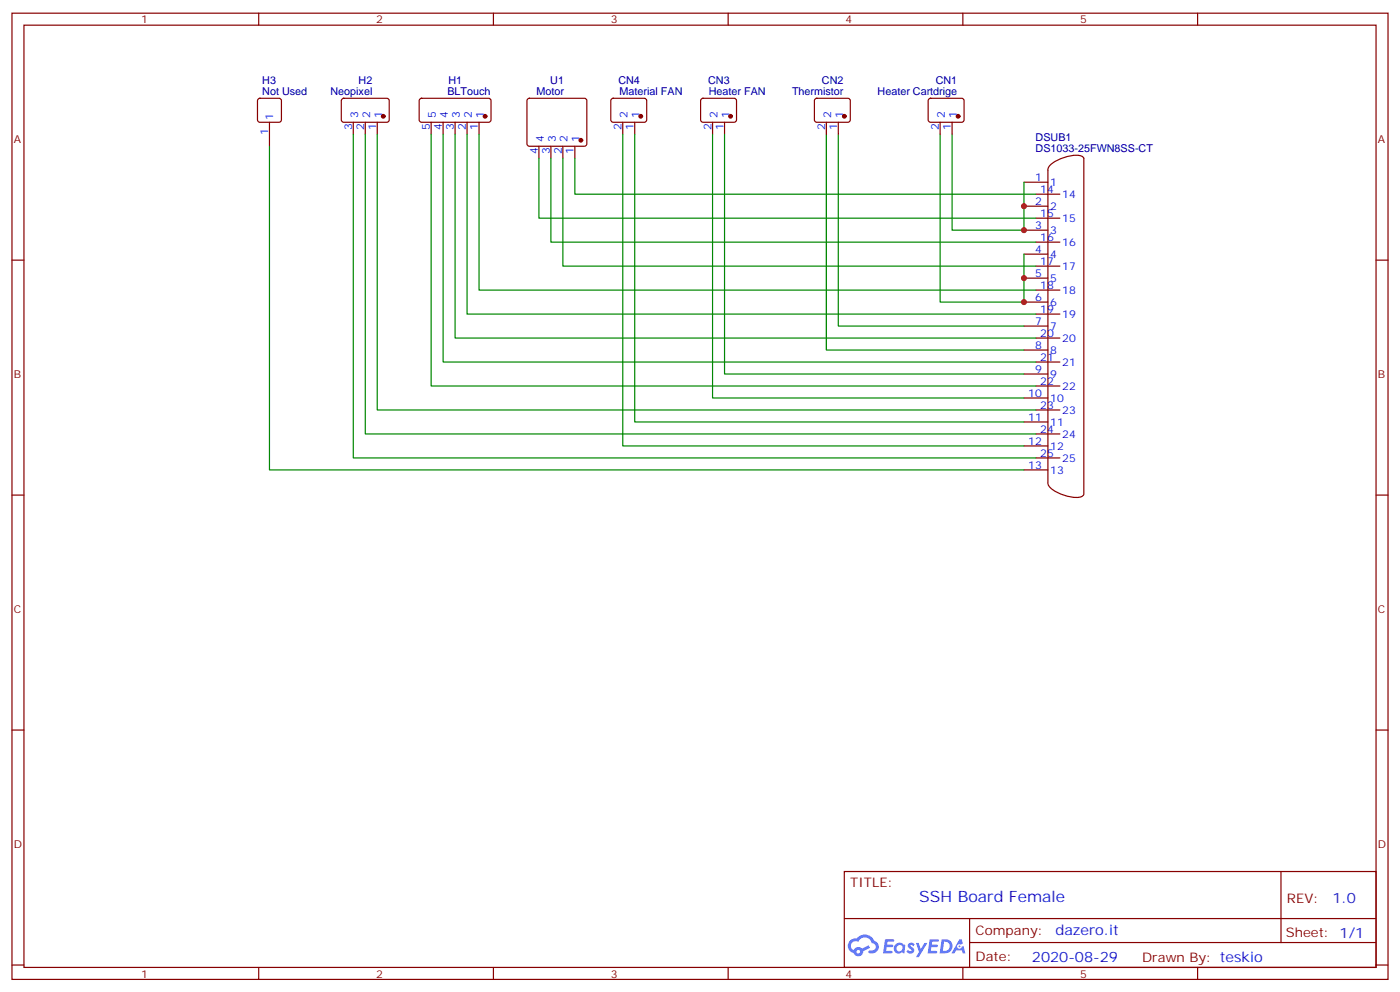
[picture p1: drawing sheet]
<svg xmlns="http://www.w3.org/2000/svg" width="412mm" height="292mm" viewBox="0 0 412 292" stroke-linecap="round" stroke-linejoin="round" font-family="sans-serif">
<g fill="none" stroke="#870000" stroke-width=".35">
<path d="M3.5 3.9h405.4v284.3h-405.4zM7.1 7.4h398.2v277.3h-398.2zM76.2 3.9v3.5M145.3 3.9v3.5M214.5 3.9v3.5M283.6 3.9v3.5M352.8 3.9v3.5M3.5 76.6h3.6M405.3 76.6h3.6M3.5 145.7h3.6M405.3 145.7h3.6M3.5 214.8h3.6"/>
<path d="M405.3 214.8h3.6M248.7 256.5h156.6v28.2h-156.6zM377.3 256.5v20.9M248.7 270.3h156.5M285.6 277.4h119.6M285.6 270.3v14.1M3.5 284h3.6M76.2 284.7v3.5M145.3 284.7v3.5M214.5 284.7v3.5M283.6 284.7v3.5M352.8 284.7v3.5"/>
<path d="M405.3 284h3.6"/>
</g>
<g fill="#5487ff">
<path d="M267.7 277.6a1.22 1.22 0 0 1 1.7 .3l-.4 .6a.47 .47 0 0 0-.3-.4 .47 .47 0 0 0-.5 .2l.1 .2a1.14 1.14 0 0 1 .8 1.8 1.14 1.14 0 0 1-1.9-.1l-.2-.1 .5-.6 .7 .4a.29 .29 0 0 0 .3-.2 .29 .29 0 0 0-.2-.3 1.04 1.04 0 0 1-.6-1.8z"/>
<path d="M260.7 276.4h2.4l.3 .2-.2 .5h-1.8l-.1 .9h1.5l.3 .4-.3 .3h-1.6l-.2 1.1 1.7 .1 .2 .3-.2 .3-2.6 .1z"/>
<path d="M273.8 276.4h2.4l.3 .2-.1 .5h-1.8l-.2 .9h1.6l.3 .4-.4 .3h-1.6l-.1 1.1 1.7 .1 .2 .3-.2 .3h-2.6z"/>
<path d="M282.6 276.4h.7l.3 1.3-.6 .3a.69 .69 0 0 0-1 .2 .69 .69 0 0 0 .4 1 .69 .69 0 0 0 .9-.6l.5-.3 .6 2.2h-.8l-.2-.8h-1.8l-.5 .8h-.8z"/>
<path d="M269.8 277.5h.8l.6 1.8 1.1-1.8h.9l-2.6 4.2h-.8l.9-1.6z"/>
<path d="M277.4 276.4l-.6 4.2h1.3a2.11 2.11 0 0 0 2.5-2.2 2.11 2.11 0 0 0-2.5-2zM278.1 277.1a1.39 1.39 0 0 1 1.7 1.5 1.39 1.39 0 0 1-1.8 1.2h-.3z"/>
<path d="M263.7 278a1.54 1.54 0 0 0-.1 2.2 1.54 1.54 0 0 0 2.2 .1l.6 .3 .3-2.3-.2-.3h-.4a1.49 1.49 0 0 0-2.4 0zM264 279a.94 .94 0 0 1 1.8 0 .94 .94 0 0 1-1.8 0z"/>
<path d="M250.4 276.8a2.18 2.18 0 0 0 1.1 3.7 1.44 1.44 0 0 0 1.6 .9 1.44 1.44 0 0 0 1.2-1.5l2-1-.5-.7-1.9 1a1.47 1.47 0 0 0-2.4 .4 1.39 1.39 0 0 1-.7-1.9 1.39 1.39 0 0 1 2-.5 2.12 2.12 0 0 1 2.2-1.3 2.12 2.12 0 0 1 1.9 1.7 1.14 1.14 0 0 1 1.1 1.4 1.14 1.14 0 0 1-1.7 .7 .43 .43 0 0 0-.5 .4 .43 .43 0 0 0 .4 .5 1.98 1.98 0 0 0 2.5-1.3 1.98 1.98 0 0 0-1.2-2.5 3.1 3.1 0 0 0-5.3-.7l-.9 .1zM252.3 280.1a.55 .55 0 0 1 1.1 0 .55 .55 0 0 1-1.1 0z"/>
<circle cx="282.6" cy="278.5" r=".26"/>
</g>
<g fill="none" stroke="#870000" stroke-width=".35">
<path d="M76.1 29.1l.5-.2h5.6l.5 .2 .2 .5v5.7l-.2 .5-.5 .2h-5.6l-.5-.3-.3-.4v-5.7zM79.4 36v7M100.8 29.1l.4-.2 13 .1 .5 .6-.1 6-.7 .4-12.9-.1-.5-.6v-5.7zM104.1 36v3.5M107.6 36v3.5M111.1 36v3.5M123.7 29.1l.5-.2 20 .1 .4 .6v6l-.7 .4-20-.1-.4-.6v-5.7zM127 36v3.5M130.5 36v3.5M134.1 36v3.5M137.6 36v3.5M141.1 36v3.5"/>
<path d="M155.5 29.1l.4-.2h16.3l.5 .2 .2 .5v12.7l-.3 .5-.4 .2h-16.3l-.5-.2-.2-.5v-12.7zM180.2 29.1l.4-.2 9.5 .1 .4 .6-.1 6-.6 .4-9.5-.1-.4-.6v-5.7zM183.4 36v3.5M187 36v3.5M206.6 29.1l.5-.2 9.4 .1 .5 .6-.1 6-.6 .4-9.5-.1-.4-.6v-5.7zM209.9 36v3.5M213.4 36v3.5M240.1 29.1l.5-.2 9.4 .1 .5 .6-.1 6-.6 .4-9.5-.1-.4-.6v-5.7zM243.4 36v3.5M246.9 36v3.5M273.6 29.1l.5-.2 9.5 .1 .4 .6-.1 6-.6 .4-9.5-.1-.4-.6v-5.7zM276.9 36v3.5"/>
<path d="M280.5 36v3.5M158.7 43v3.6M162.3 43v3.6M165.8 43v3.6M169.3 43v3.6M301.6 53.6h7.1M305.2 57.2h7M301.6 60.7h7.1M301.6 67.7h7.1M301.6 74.8h7.1M305.2 64.2h7M305.2 71.3h7"/>
<path d="M305.2 78.3h7M301.6 81.8h7.1M301.6 88.9h7.1M301.6 96h7.1M305.2 85.4h7M305.2 92.4h7M305.2 99.5h7M301.6 103h7.1M301.6 110.1h7.1M301.6 117.1h7.1M305.2 106.5h7M305.2 113.6h7"/>
<path d="M301.6 124.2h7.1M301.6 131.2h7.1M301.6 138.3h7.1M305.2 120.6h7M305.2 127.7h7M305.2 134.8h7M308.7 141.8v-91.7a3.5 3.5 0 0 1 2.3-2.7 12.3 12.3 0 0 1 7.1-1.6l.7 .3 .5 .5v98.7M308.7 142a3.5 3.5 0 0 0 2.3 2.7 12.3 12.3 0 0 0 7.1 1.6l.7-.3 .5-.5"/>
</g>
<g fill="#870000" stroke="#870000" stroke-width=".35">
<circle cx="215.2" cy="34.2" r=".53"/>
<circle cx="188.7" cy="34.2" r=".53"/>
<circle cx="171.1" cy="41.3" r=".53"/>
<circle cx="142.9" cy="34.2" r=".53"/>
<circle cx="112.9" cy="34.2" r=".53"/>
<circle cx="282.2" cy="34.2" r=".53"/>
<circle cx="248.7" cy="34.2" r=".53"/>
</g>
<g fill="none" stroke="#008700" stroke-width=".35">
<path d="M104.1 39.5v95.3h201.1M107.6 39.5v88.2h197.6M111.1 39.5v81.1h194.1M127 39.5v74.1h178.2M130.5 39.5v67h174.7M134.1 39.5v60h171.1M137.6 39.5v52.9h167.6M141.1 39.5v45.9h164.1M183.4 39.5v91.7h118.2M187 39.5v84.7h114.6M209.9 39.5v77.6h91.7M213.4 39.5v70.6h88.2"/>
<path d="M243.4 39.5v63.5h58.2M246.9 39.5v56.5h54.7M276.9 39.5v49.4h24.7v-14.1M280.5 39.5v28.2h21.1v-14.1M79.4 43v95.3h222.2M158.7 46.6v17.6h146.5M162.3 46.6v24.7h142.9M165.8 46.6v31.7h139.4M169.3 46.6v10.6h135.9"/>
</g>
<g fill="#c00">
<circle cx="301.6" cy="67.7" r=".88"/>
<circle cx="301.6" cy="60.7" r=".88"/>
<circle cx="301.6" cy="88.9" r=".88"/>
<circle cx="301.6" cy="81.8" r=".88"/>
</g>
<text font-size="4.6" fill="#00f" x="270.8" y="265.5">SSH Board Female</text>
<g font-size="4.2" fill="#00f">
<text x="392.5" y="265.7">1.0</text>
<text x="310.9" y="275.3">dazero.it</text>
<text x="304" y="283.1">2020-08-29</text>
</g>
<g font-size="3.9" fill="#800">
<text x="250.5" y="261.1">TITLE:</text>
<text x="379.1" y="265.7">REV:</text>
<text x="287.4" y="275.3">Company:</text>
<text x="378.7" y="275.9">Sheet: 1/1</text>
<text x="287.4" y="282.9">Date:</text>
<text x="336.4" y="283">Drawn By: teskio</text>
</g>
<g font-size="3.2" fill="#800">
<text x="41.6" y="6.9">1</text>
<text x="110.8" y="6.9">2</text>
<text x="179.9" y="6.9">3</text>
<text x="249.1" y="6.9">4</text>
<text x="318.2" y="6.9">5</text>
<text x="4.1" y="42">A</text>
<text x="405.9" y="42">A</text>
<text x="4.1" y="111.1">B</text>
<text x="405.9" y="111.1">B</text>
<text x="4.1" y="180.3">C</text>
<text x="405.9" y="180.3">C</text>
<text x="4.1" y="249.4">D</text>
<text x="405.9" y="249.4">D</text>
<text x="41.6" y="287.7">1</text>
<text x="110.8" y="287.7">2</text>
<text x="179.9" y="287.7">3</text>
<text x="249.1" y="287.7">4</text>
<text x="318.2" y="287.7">5</text>
</g>
<g font-size="3.2" fill="#000080">
<text x="77.3" y="27.9">Not Used</text>
<text x="77.3" y="24.6">H3</text>
<text x="97.3" y="27.9">Neopixel</text>
<text x="105.6" y="24.6">H2</text>
<text x="131.8" y="27.9">BLTouch</text>
<text x="132.1" y="24.7">H1</text>
<text x="158" y="27.9">Motor</text>
<text x="162.1" y="24.7">U1</text>
<text x="182.2" y="24.7">CN4</text>
<text x="182.5" y="27.9">Material FAN</text>
<text x="208.6" y="24.6">CN3</text>
<text x="208.8" y="27.9">Heater FAN</text>
<text x="233.3" y="27.9">Thermistor</text>
<text x="242.1" y="24.6">CN2</text>
<text x="258.5" y="27.9">Heater Cartdrige</text>
<text x="275.6" y="24.6">CN1</text>
<text x="305.1" y="41.4">DSUB1</text>
<text x="305.1" y="44.6">DS1033-25FWN8SS-CT</text>
</g>
<g font-size="3.2" fill="#00f">
<text x="80.4" y="35.3" transform="rotate(-90 80.4 35.3)">1</text>
<text x="105.5" y="34.7" transform="rotate(-90 105.5 34.7)">3</text>
<text x="109" y="34.7" transform="rotate(-90 109 34.7)">2</text>
<text x="112.5" y="34.7" transform="rotate(-90 112.5 34.7)">1</text>
<text x="128.4" y="34.7" transform="rotate(-90 128.4 34.7)">5</text>
<text x="131.9" y="34.7" transform="rotate(-90 131.9 34.7)">4</text>
<text x="135.5" y="34.7" transform="rotate(-90 135.5 34.7)">3</text>
<text x="139" y="34.7" transform="rotate(-90 139 34.7)">2</text>
<text x="142.5" y="34.7" transform="rotate(-90 142.5 34.7)">1</text>
<text x="184.9" y="34.7" transform="rotate(-90 184.9 34.7)">2</text>
<text x="188.4" y="34.7" transform="rotate(-90 188.4 34.7)">1</text>
<text x="211.3" y="34.7" transform="rotate(-90 211.3 34.7)">2</text>
<text x="214.8" y="34.7" transform="rotate(-90 214.8 34.7)">1</text>
<text x="244.8" y="34.7" transform="rotate(-90 244.8 34.7)">2</text>
<text x="248.4" y="34.7" transform="rotate(-90 248.4 34.7)">1</text>
<text x="278.3" y="34.7" transform="rotate(-90 278.3 34.7)">2</text>
<text x="281.9" y="34.7" transform="rotate(-90 281.9 34.7)">1</text>
<text x="79" y="39.8" transform="rotate(-90 79 39.8)">1</text>
<text x="103.7" y="38.2" transform="rotate(-90 103.7 38.2)">3</text>
<text x="107.2" y="38.2" transform="rotate(-90 107.2 38.2)">2</text>
<text x="110.8" y="38.2" transform="rotate(-90 110.8 38.2)">1</text>
<text x="126.6" y="38.2" transform="rotate(-90 126.6 38.2)">5</text>
<text x="130.2" y="38.2" transform="rotate(-90 130.2 38.2)">4</text>
<text x="133.7" y="38.2" transform="rotate(-90 133.7 38.2)">3</text>
<text x="137.2" y="38.2" transform="rotate(-90 137.2 38.2)">2</text>
<text x="140.8" y="38.2" transform="rotate(-90 140.8 38.2)">1</text>
<text x="160.2" y="41.7" transform="rotate(-90 160.2 41.7)">4</text>
<text x="163.7" y="41.7" transform="rotate(-90 163.7 41.7)">3</text>
<text x="167.2" y="41.7" transform="rotate(-90 167.2 41.7)">2</text>
<text x="170.7" y="41.7" transform="rotate(-90 170.7 41.7)">1</text>
<text x="183.1" y="38.2" transform="rotate(-90 183.1 38.2)">2</text>
<text x="186.6" y="38.2" transform="rotate(-90 186.6 38.2)">1</text>
<text x="209.5" y="38.2" transform="rotate(-90 209.5 38.2)">2</text>
<text x="213.1" y="38.2" transform="rotate(-90 213.1 38.2)">1</text>
<text x="243.1" y="38.2" transform="rotate(-90 243.1 38.2)">2</text>
<text x="246.6" y="38.2" transform="rotate(-90 246.6 38.2)">1</text>
<text x="276.6" y="38.2" transform="rotate(-90 276.6 38.2)">2</text>
<text x="280.1" y="38.2" transform="rotate(-90 280.1 38.2)">1</text>
<text x="158.4" y="45.2" transform="rotate(-90 158.4 45.2)">4</text>
<text x="161.9" y="45.2" transform="rotate(-90 161.9 45.2)">3</text>
<text x="165.5" y="45.2" transform="rotate(-90 165.5 45.2)">2</text>
<text x="169" y="45.2" transform="rotate(-90 169 45.2)">1</text>
<text x="304.9" y="53.3">1</text>
<text x="306.4" y="56.8">14</text>
<text x="309.4" y="54.7">1</text>
<text x="312.9" y="58.2">14</text>
<text x="304.9" y="60.3">2</text>
<text x="306.4" y="63.9">15</text>
<text x="309.4" y="61.7">2</text>
<text x="312.9" y="65.3">15</text>
<text x="304.9" y="67.4">3</text>
<text x="306.4" y="70.9">16</text>
<text x="309.4" y="68.8">3</text>
<text x="304.9" y="74.4">4</text>
<text x="306.4" y="78">17</text>
<text x="309.4" y="75.8">4</text>
<text x="312.9" y="72.3">16</text>
<text x="304.9" y="81.5">5</text>
<text x="309.4" y="82.9">5</text>
<text x="312.9" y="79.4">17</text>
<text x="304.9" y="88.5">6</text>
<text x="306.4" y="85">18</text>
<text x="309.4" y="90">6</text>
<text x="312.9" y="86.4">18</text>
<text x="304.9" y="95.6">7</text>
<text x="306.4" y="92.1">19</text>
<text x="312.9" y="93.5">19</text>
<text x="306.4" y="99.1">20</text>
<text x="309.4" y="97">7</text>
<text x="312.9" y="100.5">20</text>
<text x="304.9" y="102.7">8</text>
<text x="306.4" y="106.2">21</text>
<text x="309.4" y="104.1">8</text>
<text x="312.9" y="107.6">21</text>
<text x="304.9" y="109.7">9</text>
<text x="306.4" y="113.2">22</text>
<text x="309.4" y="111.1">9</text>
<text x="302.9" y="116.8">10</text>
<text x="309.4" y="118.2">10</text>
<text x="312.9" y="114.7">22</text>
<text x="302.9" y="123.8">11</text>
<text x="306.4" y="120.3">23</text>
<text x="309.4" y="125.2">11</text>
<text x="312.9" y="121.7">23</text>
<text x="302.9" y="130.9">12</text>
<text x="306.4" y="127.4">24</text>
<text x="312.9" y="128.8">24</text>
<text x="302.9" y="137.9">13</text>
<text x="306.4" y="134.4">25</text>
<text x="309.4" y="132.3">12</text>
<text x="312.9" y="135.8">25</text>
<text x="309.4" y="139.3">13</text>
</g>
</svg>
